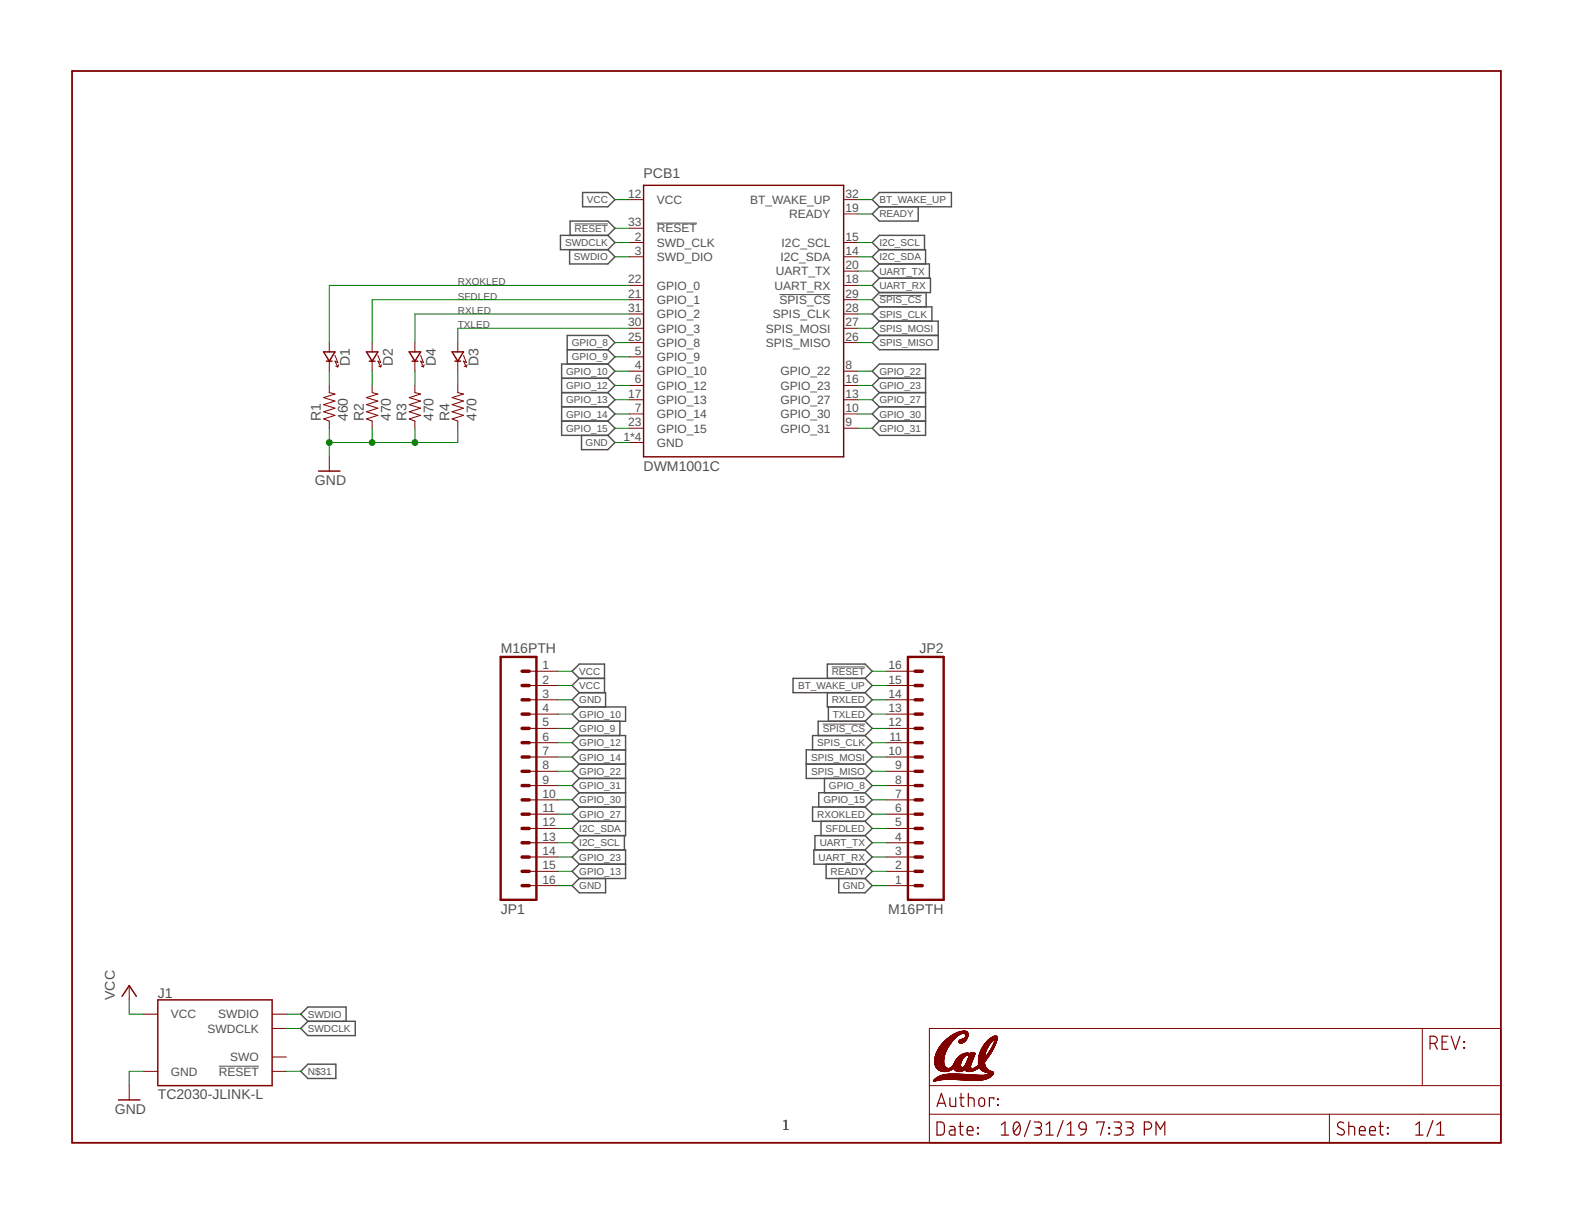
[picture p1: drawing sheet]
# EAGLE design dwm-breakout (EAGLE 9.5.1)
AUTHOR: Neal Jackson; REV: A; TITLE: DWM1001C BREAKOUT
U$1 (LETTER_L_CAL): HEIGHT: 8.5in; WIDTH: 11in

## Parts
D1  LED0603  [LED-0603]
D2  LED0603  [LED-0603]
D3  LED0603  [LED-0603]
D4  LED0603  [LED-0603]
J1  TC2030-JLINK-L  [TC2030-IDC]
JP1  M16PTH  [1X16]
JP2  M16PTH  [1X16]
PCB1  DWM1001C  [DWM1001C]
R1  460  RESISTOR0402_RES  [0402_RES]
R2  470  RESISTOR0402_RES  [0402_RES]
R3  470  RESISTOR0402_RES  [0402_RES]
R4  470  RESISTOR0402_RES  [0402_RES]

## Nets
!RESET: JP2.16 PCB1.33(!RESET)
!SPIS_CS: JP2.12 PCB1.29(!SPIS_CS)
BT_WAKE_UP: JP2.15 PCB1.32(BT_WAKE_UP)
GND: J1.5(GND) JP1.3 JP1.16 JP2.1 PCB1.1(GND) PCB1.11(GND) PCB1.24(GND) PCB1.34(GND) R1.1 R2.1 R3.1 R4.1
GPIO_8: JP2.8 PCB1.25(GPIO_8)
GPIO_9: JP1.5 PCB1.5(GPIO_9)
GPIO_10: JP1.4 PCB1.4(GPIO_10)
GPIO_12: JP1.6 PCB1.6(GPIO_12)
GPIO_13: JP1.15 PCB1.17(GPIO_13)
GPIO_14: JP1.7 PCB1.7(GPIO_14)
GPIO_15: JP2.7 PCB1.23(GPIO_15)
GPIO_22: JP1.8 PCB1.8(GPIO_22)
GPIO_23: JP1.14 PCB1.16(GPIO_23)
GPIO_27: JP1.11 PCB1.13(GPIO_27)
GPIO_30: JP1.10 PCB1.10(GPIO_30)
GPIO_31: JP1.9 PCB1.9(GPIO_31)
I2C_SCL: JP1.13 PCB1.15(I2C_SCL)
I2C_SDA: JP1.12 PCB1.14(I2C_SDA)
N$1: D1.C(CATHODE) R1.2
N$6: D2.C(CATHODE) R2.2
N$7: D4.C(CATHODE) R3.2
N$8: D3.C(CATHODE) R4.2
N$31: J1.3(!RESET)
READY: JP2.2 PCB1.19(READY)
RXLED: D4.A(ANODE) JP2.14 PCB1.31(GPIO_2)
RXOKLED: D1.A(ANODE) JP2.6 PCB1.22(GPIO_0)
SFDLED: D2.A(ANODE) JP2.5 PCB1.21(GPIO_1)
SPIS_CLK: JP2.11 PCB1.28(SPIS_CLK)
SPIS_MISO: JP2.9 PCB1.26(SPIS_MISO)
SPIS_MOSI: JP2.10 PCB1.27(SPIS_MOSI)
SWDCLK: J1.4(SWDCLK) PCB1.2(SWD_CLK)
SWDIO: J1.2(SWDIO) PCB1.3(SWD_DIO)
TXLED: D3.A(ANODE) JP2.13 PCB1.30(GPIO_3)
UART_RX: JP2.3 PCB1.18(UART_RX)
UART_TX: JP2.4 PCB1.20(UART_TX)
VCC: J1.1(VCC) JP1.1 JP1.2 PCB1.12(VCC)
Unconnected: J1.6(SWO)

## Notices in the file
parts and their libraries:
SparkFun-Connectors: Licensing: CC v3.0 Share-Alike You are welcome to use this library for commercial purposes.
